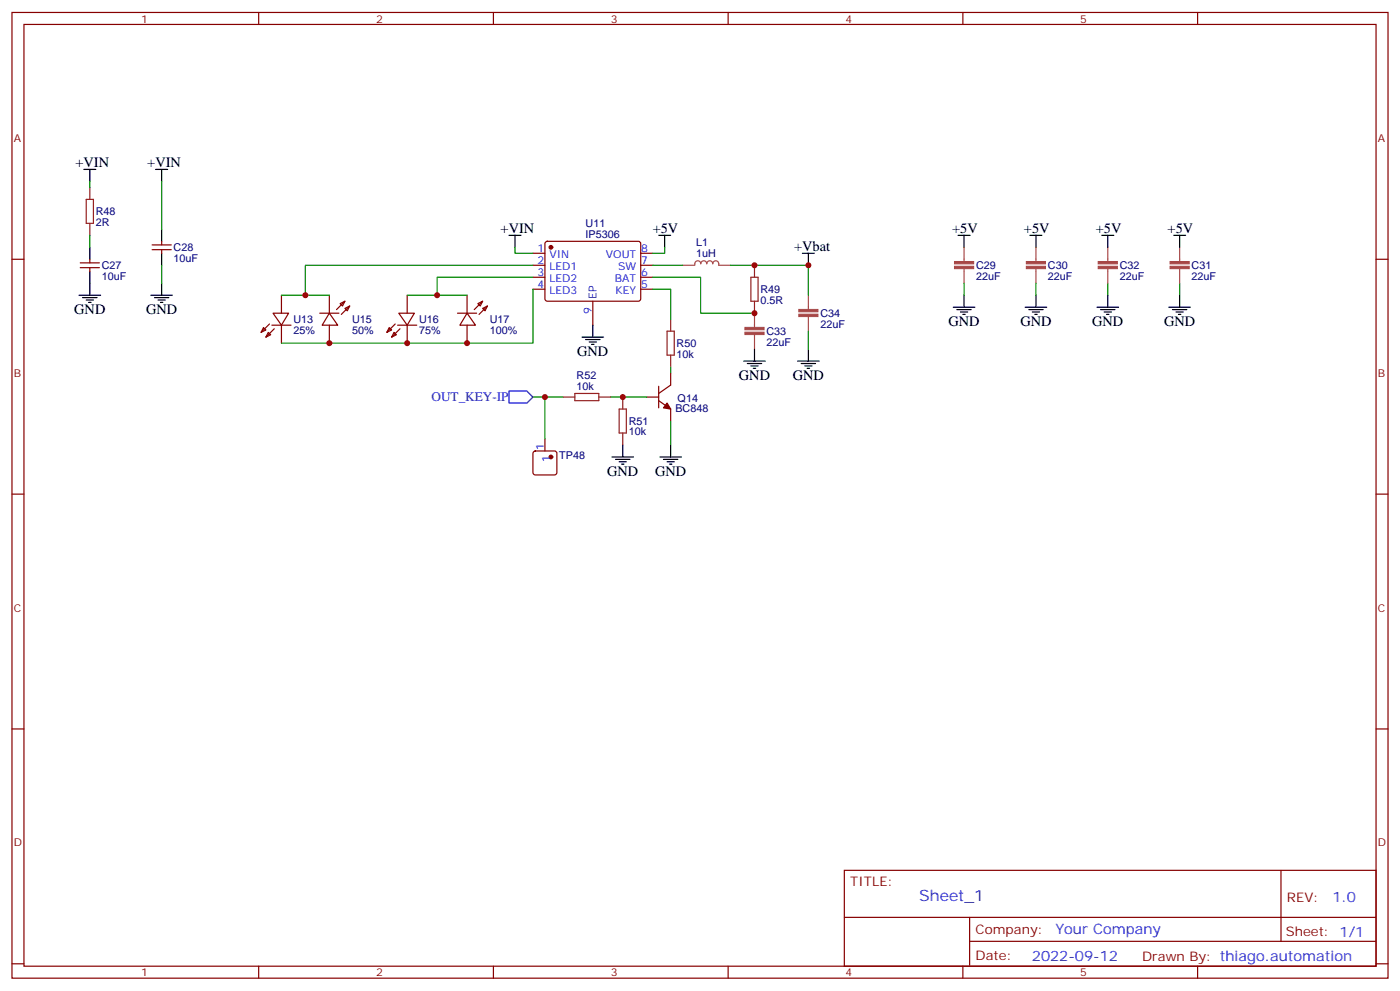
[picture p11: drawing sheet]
<svg xmlns="http://www.w3.org/2000/svg" width="412mm" height="292mm" viewBox="0 0 412 292" stroke-linecap="round" stroke-linejoin="round" font-family="sans-serif">
<g fill="none" stroke="#870000" stroke-width=".35">
<path d="M3.5 3.7h405.4v284.3h-405.4zM7.1 7.2h398.2v277.3h-398.2zM76.2 3.7v3.5M145.3 3.7v3.5M214.5 3.7v3.5M283.6 3.7v3.5M352.8 3.7v3.5M3.5 76.3h3.6M23.6 78.8h5.7M23.6 77.4h5.7M26.5 76.3v1.1M26.5 78.8v1.1"/>
<path d="M44.8 73.5h5.6M44.8 72.1h5.6M47.6 71v1.1M47.6 73.5v1.1M157 74.6h3.5M157 78.1h3.5M160.7 71.3l.5-.3 27.1 .1 .4 .7v16.5l-.7 .4-27.1-.1-.4-.6v-16.2zM188.7 74.6h3.6M188.7 78.1h3.6M405.3 76.3h3.6M77.6 96.4l.7 .8-1.4 .7zM79 97.9l.7 .7-1.4 .7z"/>
<path d="M79.4 95.4l-2.5 2.5M80.1 95.7h5.6M80.4 92.2h4.6l-2.1 3.5zM80.8 96.8l-2.5 2.5M82.9 86.9v5.3M82.9 95.7v5.3M94.2 92.2h5.6M97 92.2l2.5 3.5h-4.6zM97 86.9v5.3M97 95.7v5.3M100.2 89.4l1.4-.7-.7 1.4zM101.6 90.8l1.4-.7-.7 1.4z"/>
<path d="M101.6 88.7l-2.5 2.5M103 90.1l-2.5 2.5M114.7 96.4l.7 .8-1.5 .7zM116.1 97.9l.7 .7-1.4 .7zM116.4 95.4l-2.5 2.5M117.1 95.7h5.7M117.5 92.2h4.6l-2.2 3.5zM117.8 96.8l-2.4 2.5M119.9 86.9v5.3M119.9 95.7v5.3M134.8 92.2h5.6M137.6 92.2l2.5 3.5h-4.6z"/>
<path d="M137.6 86.9v5.3M137.6 95.7v5.3M140.8 89.4l1.4-.7-.7 1.4zM142.2 90.8l1.4-.7-.7 1.4zM142.2 88.7l-2.5 2.5M143.6 90.1l-2.5 2.5M157 81.6h3.5M157 85.2h3.5M174.6 88.7v7M188.7 81.6h3.6M188.7 85.2h3.6M190.5 116.9h3.5"/>
<path d="M194 118l3.6 2.4v3.6M194 113.7v6.4M197.6 109.9v3.5l-3.6 2.5M157.2 133l.5-.2h5.6l.5 .2 .2 .5v5.6l-.2 .5-.5 .2h-5.6l-.5-.2-.2-.5v-5.6zM160.5 129.3v3.5M3.5 145.5h3.6M405.3 145.5h3.6M3.5 214.6h3.6M405.3 214.6h3.6M248.7 256.3h156.6v28.2h-156.6zM377.3 256.3v20.9M248.7 270.1h156.5"/>
<path d="M285.6 277.2h119.6M285.6 270.1v14.1M3.5 283.8h3.6M76.2 284.5v3.5M145.3 284.5v3.5M214.5 284.5v3.5M283.6 284.5v3.5M352.8 284.5v3.5M405.3 283.8h3.6"/>
</g>
<g fill="#870000" stroke="#870000" stroke-width=".35">
<path d="M196.5 118.7l1.1 1.7-2.2-.3z"/>
<circle cx="162.3" cy="72.8" r=".53"/>
<circle cx="162.3" cy="134.5" r=".53"/>
</g>
<g fill="none" stroke="#000" stroke-width=".35">
<path d="M24.7 49.9h3.5M26.5 49.9v3.5M45.9 49.9h3.5M47.6 49.9v3.5M26.5 72.8v3.5M26.5 79.9v7M47.6 67.5v3.5M47.6 74.6v3.5M149.9 69.3h3.6M151.7 69.3v3.5M194 69.3h3.6M195.8 69.3v3.5"/>
<path d="M236.4 74.6h3.5M238.1 74.6v3.5M282.2 69.3h3.6M284 69.3v3.5M303.4 69.3h3.5M305.2 69.3v3.5M324.6 69.3h3.5M326.3 69.3v3.5M345.7 69.3h3.5M347.5 69.3v3.5M23.3 86.9h6.3M24.3 87.6h4.3"/>
<path d="M25.4 88.3h2.1M26.1 89h.7M44.4 86.9h6.4M45.5 87.6h4.2M46.6 88.3h2.1M47.3 89h.7M47.6 83.4v3.5M171.4 99.3h6.4M172.5 100h4.2M174.6 95.7v3.6M280.8 90.5h6.4M281.9 91.2h4.2"/>
<path d="M282.9 91.9h2.1M283.6 92.6h.7M284 86.9v3.6M302 90.5h6.3M303 91.2h4.3M304.1 91.9h2.1M304.8 92.6h.7M305.2 86.9v3.6M323.1 90.5h6.4M324.2 91.2h4.2M325.3 91.9h2.1M326 92.6h.7"/>
<path d="M326.3 86.9v3.6M344.3 90.5h6.4M345.4 91.2h4.2M346.4 91.9h2.1M347.1 92.6h.7M347.5 86.9v3.6M173.6 100.7h2.1M174.3 101.4h.7M219.1 106.3h6.3M220.1 107h4.3M221.2 107.7h2.1M221.9 108.4h.7"/>
<path d="M222.2 102.8v3.5M234.9 106.3h6.4M236 107h4.2M237.1 107.7h2.1M237.8 108.4h.7M238.1 102.8v3.5M180.3 134.5h6.3M181.3 135.3h4.3M182.4 136h2.1M183.1 136.7h.7M183.4 131v3.5M194.4 134.5h6.3"/>
<path d="M195.4 135.3h4.3M196.5 136h2.1M197.2 136.7h.7M197.6 131v3.5"/>
</g>
<g fill="none" stroke="#8c2424" stroke-width=".35">
<path d="M25.4 58.7h2.1v7.1h-2.1zM26.5 55.2v3.5M26.5 65.8v3.5M222.2 78.1v3.5M196.5 97.5h2.1v7.1h-2.1zM197.6 94v3.5M221.2 81.6h2.1v7.1h-2.1zM222.2 88.7v3.5M165.8 116.9h3.5M169.3 115.9h7.1v2.1h-7.1zM176.4 116.9h3.5M183.4 116.9v3.5"/>
<path d="M197.6 104.6v3.5M182.4 120.4h2.1v7.1h-2.1zM183.4 127.5v3.5"/>
</g>
<g fill="none" stroke="#008700" stroke-width=".35">
<path d="M26.5 53.4v1.8M47.6 53.4v14.1M26.5 69.3v3.5M47.6 78.1v5.3M151.7 72.8v1.8h5.3M157 78.1h-67v8.8M192.3 78.1h8.8M195.8 72.8v1.8h-3.5M215.2 78.1h22.9v8.8M82.9 86.9h14.1M119.9 86.9h17.7M157 85.2v15.8h-74.1"/>
<path d="M157 81.6h-28.2v5.3M192.3 81.6h14.1v10.6h15.8M192.3 85.2h5.3v8.8M238.1 97.5v5.3M284 83.4v3.5M305.2 83.4v3.5M326.3 83.4v3.5M347.5 83.4v3.5M157 116.9h8.8M160.5 116.9v12.4M179.9 116.9h10.6M197.6 108.1v1.8"/>
<path d="M197.6 124v7"/>
</g>
<g fill="#a64a4a" stroke="#a64a4a" stroke-width=".29">
<path d="M281.2 78.4h5.6v.7h-5.6z"/>
<path d="M281.2 77h5.6v.7h-5.6z"/>
<path d="M302.3 78.4h5.7v.7h-5.7z"/>
<path d="M302.3 77h5.7v.7h-5.7z"/>
<path d="M344.7 78.4h5.6v.7h-5.6z"/>
<path d="M344.7 77h5.6v.7h-5.6z"/>
<path d="M323.5 78.4h5.6v.7h-5.6z"/>
<path d="M323.5 77h5.6v.7h-5.6z"/>
<path d="M219.4 97.8h5.7v.7h-5.7z"/>
<path d="M219.4 96.4h5.7v.7h-5.7z"/>
<path d="M235.3 92.5h5.6v.7h-5.6z"/>
<path d="M235.3 91.1h5.6v.7h-5.6z"/>
</g>
<g fill="none" stroke="#a64a4a" stroke-width=".35">
<path d="M201.1 78.1h3.5M204.7 78.1a.92 .92 0 0 1 .6-1.3 .92 .92 0 0 1 1.1 .9 .88 .88 0 0 1 .9-.9 .88 .88 0 0 1 .9 .9 .88 .88 0 0 1 .9-.9 .88 .88 0 0 1 .9 .9 .93 .93 0 0 1 1.1-.9 .93 .93 0 0 1 .6 1.3h3.5M284 72.8v4.2M284 79.1v.7M284 79.9v3.5M305.2 72.8v4.2M305.2 79.1v.7M305.2 79.9v3.5M326.3 72.8v4.2M326.3 79.1v.7M326.3 79.9v3.5M347.5 72.8v4.2"/>
<path d="M347.5 79.1v.7M347.5 79.9v3.5M222.2 92.2v4.2M222.2 98.5v.7M222.2 99.3v3.5M238.1 86.9v4.2M238.1 93.2v.7M238.1 94v3.5"/>
</g>
<path d="M149.9 115.1h5.3l1.8 1.8-1.8 1.8h-5.3z" fill="none" stroke="#00f" stroke-width=".35"/>
<g fill="#c00">
<circle cx="97" cy="101" r=".88"/>
<circle cx="119.9" cy="101" r=".88"/>
<circle cx="90" cy="86.9" r=".88"/>
<circle cx="128.8" cy="86.9" r=".88"/>
<circle cx="137.6" cy="101" r=".88"/>
<circle cx="222.3" cy="78.1" r=".88"/>
<circle cx="222.3" cy="92.2" r=".88"/>
<circle cx="238.1" cy="78.1" r=".88"/>
<circle cx="183.4" cy="116.9" r=".88"/>
<circle cx="160.5" cy="116.9" r=".88"/>
</g>
<text font-size="4.6" fill="#00f" x="270.8" y="265.3">Sheet_1</text>
<g font-size="4.2">
<text x="22.2" y="49.2">+VIN</text>
<text x="43.4" y="49.2">+VIN</text>
<text x="147.5" y="68.6">+VIN</text>
<text x="192.3" y="68.6">+5V</text>
<text x="280.5" y="68.6">+5V</text>
<text x="301.6" y="68.6">+5V</text>
<text x="322.8" y="68.6">+5V</text>
<text x="344" y="68.6">+5V</text>
<text x="233.9" y="73.9">+Vbat</text>
<text x="21.9" y="92.6">GND</text>
<text x="43" y="92.6">GND</text>
<text x="279.4" y="96.1">GND</text>
<text x="300.6" y="96.1">GND</text>
<text x="321.7" y="96.1">GND</text>
<text x="342.9" y="96.1">GND</text>
<text x="170" y="104.9">GND</text>
<text x="217.7" y="112">GND</text>
<text x="233.5" y="112">GND</text>
<text x="178.9" y="140.2">GND</text>
<text x="193" y="140.2">GND</text>
</g>
<g font-size="4.2" fill="#00f">
<text x="392.5" y="265.5">1.0</text>
<text x="310.9" y="275.1">Your Company</text>
<text x="304" y="282.9">2022-09-12</text>
</g>
<text font-size="3.9" fill="#00f" x="127.1" y="118.1">OUT_KEY-IP</text>
<g font-size="3.9" fill="#800">
<text x="250.5" y="260.8">TITLE:</text>
<text x="379.1" y="265.5">REV:</text>
<text x="287.4" y="275">Company:</text>
<text x="378.7" y="275.7">Sheet: 1/1</text>
<text x="287.4" y="282.7">Date:</text>
<text x="336.4" y="282.8">Drawn By: thiago.automation</text>
</g>
<g font-size="3.2" fill="#800">
<text x="41.6" y="6.7">1</text>
<text x="110.8" y="6.7">2</text>
<text x="179.9" y="6.7">3</text>
<text x="249.1" y="6.7">4</text>
<text x="318.2" y="6.7">5</text>
<text x="4.1" y="41.8">A</text>
<text x="405.9" y="41.8">A</text>
<text x="4.1" y="110.9">B</text>
<text x="405.9" y="110.9">B</text>
<text x="4.1" y="180.1">C</text>
<text x="405.9" y="180.1">C</text>
<text x="4.1" y="249.2">D</text>
<text x="405.9" y="249.2">D</text>
<text x="41.6" y="287.5">1</text>
<text x="110.8" y="287.5">2</text>
<text x="179.9" y="287.5">3</text>
<text x="249.1" y="287.5">4</text>
<text x="318.2" y="287.5">5</text>
</g>
<g font-size="3.2" fill="#000080">
<text x="28.2" y="63.3">R48</text>
<text x="28.2" y="66.5">2R</text>
<text x="172.5" y="70">IP5306</text>
<text x="172.5" y="66.9">U11</text>
<text x="51.2" y="77.2">10uF</text>
<text x="51.2" y="73.9">C28</text>
<text x="205" y="75.7">1uH</text>
<text x="205" y="72.5">L1</text>
<text x="30" y="82.5">10uF</text>
<text x="30" y="79.2">C27</text>
<text x="287.5" y="82.4">22uF</text>
<text x="287.5" y="79.3">C29</text>
<text x="308.7" y="82.4">22uF</text>
<text x="308.7" y="79.3">C30</text>
<text x="329.8" y="82.4">22uF</text>
<text x="329.8" y="79.3">C32</text>
<text x="351" y="82.4">22uF</text>
<text x="351" y="79.3">C31</text>
<text x="224" y="89.4">0.5R</text>
<text x="224" y="86.2">R49</text>
<text x="86.4" y="95.1">U13</text>
<text x="103.7" y="95.1">U15</text>
<text x="123.5" y="95.1">U16</text>
<text x="144.3" y="95.1">U17</text>
<text x="241.7" y="93.4">C34</text>
<text x="86.4" y="98.3">25%</text>
<text x="103.7" y="98.3">50%</text>
<text x="123.5" y="98.3">75%</text>
<text x="144.3" y="98.3">100%</text>
<text x="225.8" y="101.8">22uF</text>
<text x="225.8" y="98.7">C33</text>
<text x="241.7" y="96.5">22uF</text>
<text x="199.3" y="105.3">10k</text>
<text x="199.3" y="102.1">R50</text>
<text x="169.8" y="111.6">R52</text>
<text x="169.8" y="114.8">10k</text>
<text x="199.6" y="118.2">Q14</text>
<text x="185.2" y="125">R51</text>
<text x="199" y="121.3">BC848</text>
<text x="185.2" y="128.2">10k</text>
<text x="164.7" y="135.3">TP48</text>
</g>
<g font-size="3.2" fill="#00f">
<text x="158.3" y="74.2">1</text>
<text x="158.3" y="77.8">2</text>
<text x="161.8" y="76">VIN</text>
<text x="178.5" y="76">VOUT</text>
<text x="188.9" y="77.8">7</text>
<text x="188.9" y="74.2">8</text>
<text x="158.3" y="81.3">3</text>
<text x="161.8" y="79.5">LED1</text>
<text x="161.8" y="83">LED2</text>
<text x="181.1" y="83">BAT</text>
<text x="182.1" y="79.5">SW</text>
<text x="188.9" y="81.3">6</text>
<text x="158.3" y="84.8">4</text>
<text x="161.8" y="86.6">LED3</text>
<text x="175.7" y="88" transform="rotate(-90 175.7 88)">EP</text>
<text x="181.3" y="86.6">KEY</text>
<text x="188.9" y="84.8">5</text>
<text x="174.3" y="92.5" transform="rotate(-90 174.3 92.5)">9</text>
<text x="160.2" y="132.6" transform="rotate(-90 160.2 132.6)">1</text>
<text x="161.9" y="136.1" transform="rotate(-90 161.9 136.1)">1</text>
</g>
</svg>
